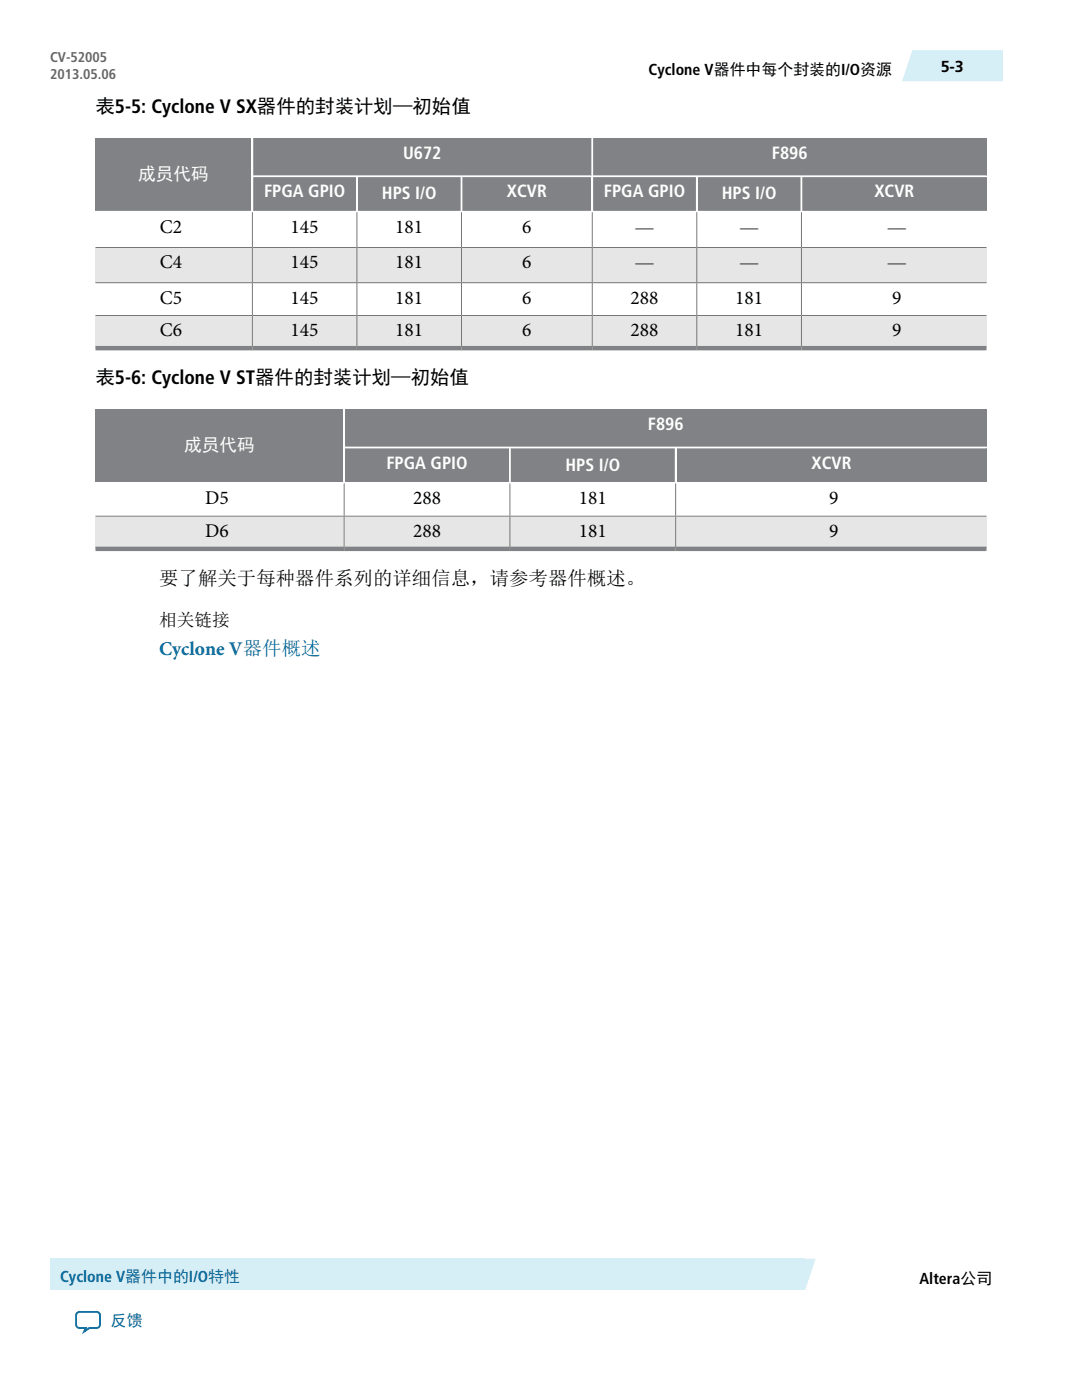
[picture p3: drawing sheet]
<svg xmlns="http://www.w3.org/2000/svg" width="216mm" height="279mm" viewBox="0 0 216 279" stroke-linecap="round" stroke-linejoin="round" font-family="sans-serif">
<g fill="#808285">
<path d="M118.4 27.6h78.4v7.4h-78.4z"/>
<path d="M50.5 27.6h67.5v7.4h-67.5z"/>
<path d="M19 27.6h31.2v14.5h-31.2z"/>
<path d="M160.1 35.3h36.7v6.8h-36.7z"/>
<path d="M139.2 35.3h20.5v6.8h-20.5z"/>
<path d="M118.4 35.3h20.5v6.8h-20.5z"/>
<path d="M92.3 35.3h25.7v6.8h-25.7z"/>
<path d="M71.4 35.3h20.5v6.8h-20.5z"/>
<path d="M50.5 35.3h20.5v6.8h-20.5z"/>
</g>
<g fill="#e6e6e6">
<path d="M160 49.5h36.8v6.8h-36.8z"/>
<path d="M139.1 49.5h20.7v6.8h-20.7z"/>
<path d="M118.3 49.5h20.7v6.8h-20.7z"/>
<path d="M92.2 49.5h25.9v6.8h-25.9z"/>
<path d="M71.3 49.5h20.7v6.8h-20.7z"/>
<path d="M50.4 49.5h20.7v6.8h-20.7z"/>
<path d="M19 49.5h31.3v6.8h-31.3z"/>
<path d="M160 63h36.8v6.4h-36.8z"/>
<path d="M139.1 63h20.7v6.4h-20.7z"/>
<path d="M118.3 63h20.7v6.4h-20.7z"/>
<path d="M92.2 63h25.9v6.4h-25.9z"/>
<path d="M71.3 63h20.7v6.4h-20.7z"/>
<path d="M50.4 63h20.7v6.4h-20.7z"/>
<path d="M19 63h31.3v6.4h-31.3z"/>
</g>
<g fill="#808285">
<path d="M19 69h31.3l.1 .9h-31.4z"/>
<path d="M50.4 69h20.7l.1 .9h-20.8z"/>
<path d="M71.3 69h20.7l.1 .9h-20.9z"/>
<path d="M92.2 69h25.9l.1 .9h-26.1z"/>
<path d="M118.3 69h20.7v.9h-20.8z"/>
<path d="M139.1 69h20.7l.1 .9h-20.9z"/>
<path d="M160 69h36.8v.9h-36.9z"/>
</g>
<g fill="#666">
<path d="M19 62.9l31.4 .1h-31.4z"/>
<path d="M50.4 63h20.8z"/>
<path d="M71.2 63h20.9z"/>
<path d="M92.1 63h26.1z"/>
<path d="M118.2 63h20.8z"/>
<path d="M139 63h20.9z"/>
<path d="M159.9 63l36.9-.1v.1z"/>
<path d="M19 56.3l31.4 .1-31.4 .1z"/>
<path d="M50.4 56.4h20.8z"/>
<path d="M71.2 56.4h20.9z"/>
<path d="M92.1 56.4h26.1z"/>
<path d="M118.2 56.4h20.8z"/>
<path d="M139 56.4h20.9z"/>
<path d="M159.9 56.4l36.9-.1v.2z"/>
<path d="M19 49.3l31.4 .1-31.4 .1z"/>
<path d="M50.4 49.4h20.8z"/>
<path d="M71.2 49.4h20.9z"/>
<path d="M92.1 49.4h26.1z"/>
<path d="M118.2 49.4h20.8z"/>
<path d="M139 49.4h20.9z"/>
<path d="M159.9 49.4l36.9-.1v.2z"/>
</g>
<g fill="#fff">
<path d="M19 42.1h31.2l.2 .2-.1 .1h-31.3z"/>
<path d="M50.4 42.3l.1-.2h20.5l.2 .2-.1 .1h-20.7z"/>
<path d="M71.2 42.3l.2-.2h20.5l.2 .2-.1 .1h-20.7z"/>
<path d="M92.1 42.3l.2-.2h25.7l.2 .2-.1 .1h-25.9z"/>
<path d="M118.2 42.3l.2-.2h20.5l.1 .2v.1h-20.7z"/>
<path d="M139 42.3l.2-.2h20.5l.2 .2-.1 .1h-20.7z"/>
<path d="M159.9 42.3l.2-.2h36.7v.3h-36.8z"/>
<path d="M50.4 35.2l.1-.2h20.7l-.2 .3h-20.5z"/>
<path d="M71.2 35h20.9v.2l-.2 .1h-20.5z"/>
<path d="M92.1 35h25.9l.2 .2-.2 .1h-25.7z"/>
<path d="M118.2 35.2l.2-.2h20.6l-.1 .3h-20.5z"/>
<path d="M139 35h20.9v.2l-.2 .1h-20.5z"/>
<path d="M159.9 35h36.9v.3h-36.7z"/>
</g>
<g fill="#666">
<path d="M50.4 63v6.5z"/>
<path d="M50.3 56.5h.1v6.5z"/>
<path d="M50.3 49.5h.1v6.9z"/>
<path d="M50.4 42.3v7.1z"/>
</g>
<g fill="#fff">
<path d="M50.2 35.2l.3 .1v6.8l-.1 .2-.2-.2z"/>
<path d="M50.2 27.4h.3v7.6l-.1 .2h-.2z"/>
</g>
<g fill="#666">
<path d="M71.2 63v6.5z"/>
<path d="M71.1 56.5h.2l-.1 6.5z"/>
<path d="M71.1 49.5h.2l-.1 6.9z"/>
<path d="M71.2 42.3v7.1z"/>
</g>
<path d="M71.2 35.2l.2 .1v6.8l-.2 .2-.2-.2v-6.8z" fill="#fff"/>
<g fill="#666">
<path d="M92.1 63v6.5z"/>
<path d="M92 56.5h.2l-.1 6.5z"/>
<path d="M92 49.5h.2l-.1 6.9z"/>
<path d="M92.1 42.3v7.1z"/>
</g>
<path d="M92.1 35.2l.2 .1v6.8l-.2 .2-.2-.2v-6.8z" fill="#fff"/>
<g fill="#666">
<path d="M118.2 63v6.5z"/>
<path d="M118.1 56.5h.2l-.1 6.5z"/>
<path d="M118.1 49.5h.2l-.1 6.9z"/>
<path d="M118.2 42.3v7.1z"/>
</g>
<g fill="#fff">
<path d="M118 35.3l.2-.1 .2 .1v6.8l-.2 .2-.2-.2z"/>
<path d="M118 27.4h.4v7.6l-.2 .2-.2-.2z"/>
</g>
<g fill="#666">
<path d="M139 63v6.5z"/>
<path d="M139 56.5h.1l-.1 6.5z"/>
<path d="M139 49.5h.1l-.1 6.9z"/>
<path d="M139 42.3v7.1z"/>
</g>
<path d="M139 35.2l.2 .1v6.8l-.2 .2-.1-.2v-6.8z" fill="#fff"/>
<g fill="#666">
<path d="M159.9 63v6.5z"/>
<path d="M159.8 56.5h.2l-.1 6.5z"/>
<path d="M159.8 49.5h.2l-.1 6.9z"/>
<path d="M159.9 42.3v7.1z"/>
</g>
<path d="M159.9 35.2l.2 .1v6.8l-.2 .2-.2-.2v-6.8z" fill="#fff"/>
<g fill="#808285">
<path d="M68.8 81.7h128v7.4h-128z"/>
<path d="M19 81.7h49.5v14.5h-49.5z"/>
<path d="M135 89.5h61.8v6.7h-61.8z"/>
<path d="M101.9 89.5h32.7v6.7h-32.7z"/>
<path d="M68.8 89.5h32.8v6.7h-32.8z"/>
</g>
<g fill="#e6e6e6">
<path d="M134.9 103.1h61.9v6.4h-61.9z"/>
<path d="M101.8 103.1h32.9v6.4h-32.9z"/>
<path d="M68.8 103.1h32.9v6.4h-32.9z"/>
<path d="M19 103.1h49.6v6.4h-49.6z"/>
</g>
<g fill="#808285">
<path d="M19 109.1h49.6l.1 .9h-49.7z"/>
<path d="M68.8 109.1h32.9v.9h-33z"/>
<path d="M101.8 109.1h32.9l.1 .9h-33.1z"/>
<path d="M134.9 109.1h61.9v.9h-62z"/>
</g>
<g fill="#666">
<path d="M19 102.9l49.7 .1-49.7 .1z"/>
<path d="M68.7 103h33z"/>
<path d="M101.7 103h33.1z"/>
<path d="M134.8 103l62-.1v.2z"/>
</g>
<g fill="#fff">
<path d="M19 96.2h49.5l.2 .2-.1 .2h-49.6z"/>
<path d="M68.7 96.4l.1-.2h32.8l.1 .2v.2h-32.9z"/>
<path d="M101.7 96.4l.2-.2h32.7l.2 .2-.1 .2h-32.9z"/>
<path d="M134.8 96.4l.2-.2h61.8v.4h-61.9z"/>
<path d="M68.7 89.3l.1-.2h32.9l-.1 .4h-32.8z"/>
<path d="M101.7 89.1h33.1v.2l-.2 .2h-32.7z"/>
<path d="M134.8 89.1h62v.4h-61.8z"/>
</g>
<g fill="#666">
<path d="M68.6 103.1h.2l-.1 6.4z"/>
<path d="M68.7 96.4v6.6z"/>
</g>
<g fill="#fff">
<path d="M68.5 89.3l.3 .2v6.7l-.1 .2-.2-.2z"/>
<path d="M68.5 81.5h.3v7.6l-.1 .2h-.2z"/>
</g>
<g fill="#666">
<path d="M101.7 103.1h.1l-.1 6.4z"/>
<path d="M101.7 96.4v6.6z"/>
</g>
<path d="M101.6 89.5l.1-.2 .2 .2v6.7l-.2 .2-.1-.2z" fill="#fff"/>
<g fill="#666">
<path d="M134.7 103.1h.2l-.1 6.4z"/>
<path d="M134.8 96.4v6.6z"/>
</g>
<path d="M134.6 89.5l.2-.2 .2 .2v6.7l-.2 .2-.2-.2z" fill="#fff"/>
<g fill="#d6eff7">
<path d="M142.1 251.2h20.7l-2.1 6.2h-18.6z"/>
<path d="M10 251.2h150.6v6.2h-150.6z"/>
</g>
<path d="M15.4 262l.5-.2h3.4a.68 .68 0 0 1 .7 .7v1.9a.68 .68 0 0 1-.7 .6h-1.5l-1 .7 .3-.7h-1.2a.68 .68 0 0 1-.7-.6v-1.9z" fill="none" stroke="#0065a4" stroke-width=".37"/>
<path d="M182.1 10h17.9v6.2h-20z" fill="#d6eff7"/>
<g font-size="3.9">
<text x="19" y="22.6">表5-5: Cyclone V SX器件的封装计划—初始值</text>
<text x="31.9" y="46.5">C2</text>
<text x="58" y="46.5">145</text>
<text x="78.9" y="46.5">181</text>
<text x="104.2" y="46.5">6</text>
<text x="126.7" y="47">—</text>
<text x="147.5" y="47">—</text>
<text x="177" y="47">—</text>
<text x="31.9" y="53.5">C4</text>
<text x="58" y="53.5">145</text>
<text x="78.9" y="53.5">181</text>
<text x="104.2" y="53.5">6</text>
<text x="126.7" y="54">—</text>
<text x="147.5" y="54">—</text>
<text x="177" y="54">—</text>
<text x="31.9" y="60.6">C5</text>
<text x="58" y="60.6">145</text>
<text x="78.9" y="60.6">181</text>
<text x="104.2" y="60.6">6</text>
<text x="125.8" y="60.6">288</text>
<text x="146.7" y="60.6">181</text>
<text x="178" y="60.6">9</text>
<text x="31.9" y="67.1">C6</text>
<text x="58" y="67.1">145</text>
<text x="78.9" y="67.1">181</text>
<text x="104.2" y="67.1">6</text>
<text x="125.8" y="67.1">288</text>
<text x="146.7" y="67.1">181</text>
<text x="178" y="67.1">9</text>
<text x="19" y="76.7">表5-6: Cyclone V ST器件的封装计划—初始值</text>
<text x="40.9" y="100.6">D5</text>
<text x="82.4" y="100.6">288</text>
<text x="115.5" y="100.6">181</text>
<text x="165.5" y="100.6">9</text>
<text x="40.9" y="107.2">D6</text>
<text x="82.4" y="107.2">288</text>
<text x="115.5" y="107.2">181</text>
<text x="165.5" y="107.2">9</text>
<text x="31.7" y="116.8">要了解关于每种器件系列的详细信息，请参考器件概述。</text>
</g>
<text font-size="3.9" fill="#069" x="31.7" y="130.6">Cyclone V器件概述</text>
<g font-size="3.5" fill="#fff">
<text x="27.6" y="35.9">成员代码</text>
<text x="80.4" y="31.6">U672</text>
<text x="154" y="31.6">F896</text>
<text x="52.7" y="39.4">FPGA GPIO</text>
<text x="76.2" y="39.8">HPS I/O</text>
<text x="101.1" y="39.4">XCVR</text>
<text x="120.5" y="39.4">FPGA GPIO</text>
<text x="144" y="39.8">HPS I/O</text>
<text x="174.5" y="39.4">XCVR</text>
<text x="129.3" y="85.8">F896</text>
<text x="36.7" y="90">成员代码</text>
<text x="77.1" y="93.5">FPGA GPIO</text>
<text x="112.8" y="93.9">HPS I/O</text>
<text x="161.9" y="93.5">XCVR</text>
</g>
<text font-size="3.5" x="31.7" y="124.9">相关链接</text>
<g font-size="3.2">
<text x="129.4" y="15">Cyclone V器件中每个封装的I/O资源</text>
<text x="187.7" y="14.4">5-3</text>
<text x="183.5" y="256.2">Altera公司</text>
</g>
<g font-size="3.2" fill="#069">
<text x="12" y="255.9">Cyclone V器件中的I/O特性</text>
<text x="22.1" y="264.7">反馈</text>
</g>
<g font-size="2.8" fill="#666">
<text x="10" y="12.4">CV-52005</text>
<text x="10" y="15.8">2013.05.06</text>
</g>
</svg>
